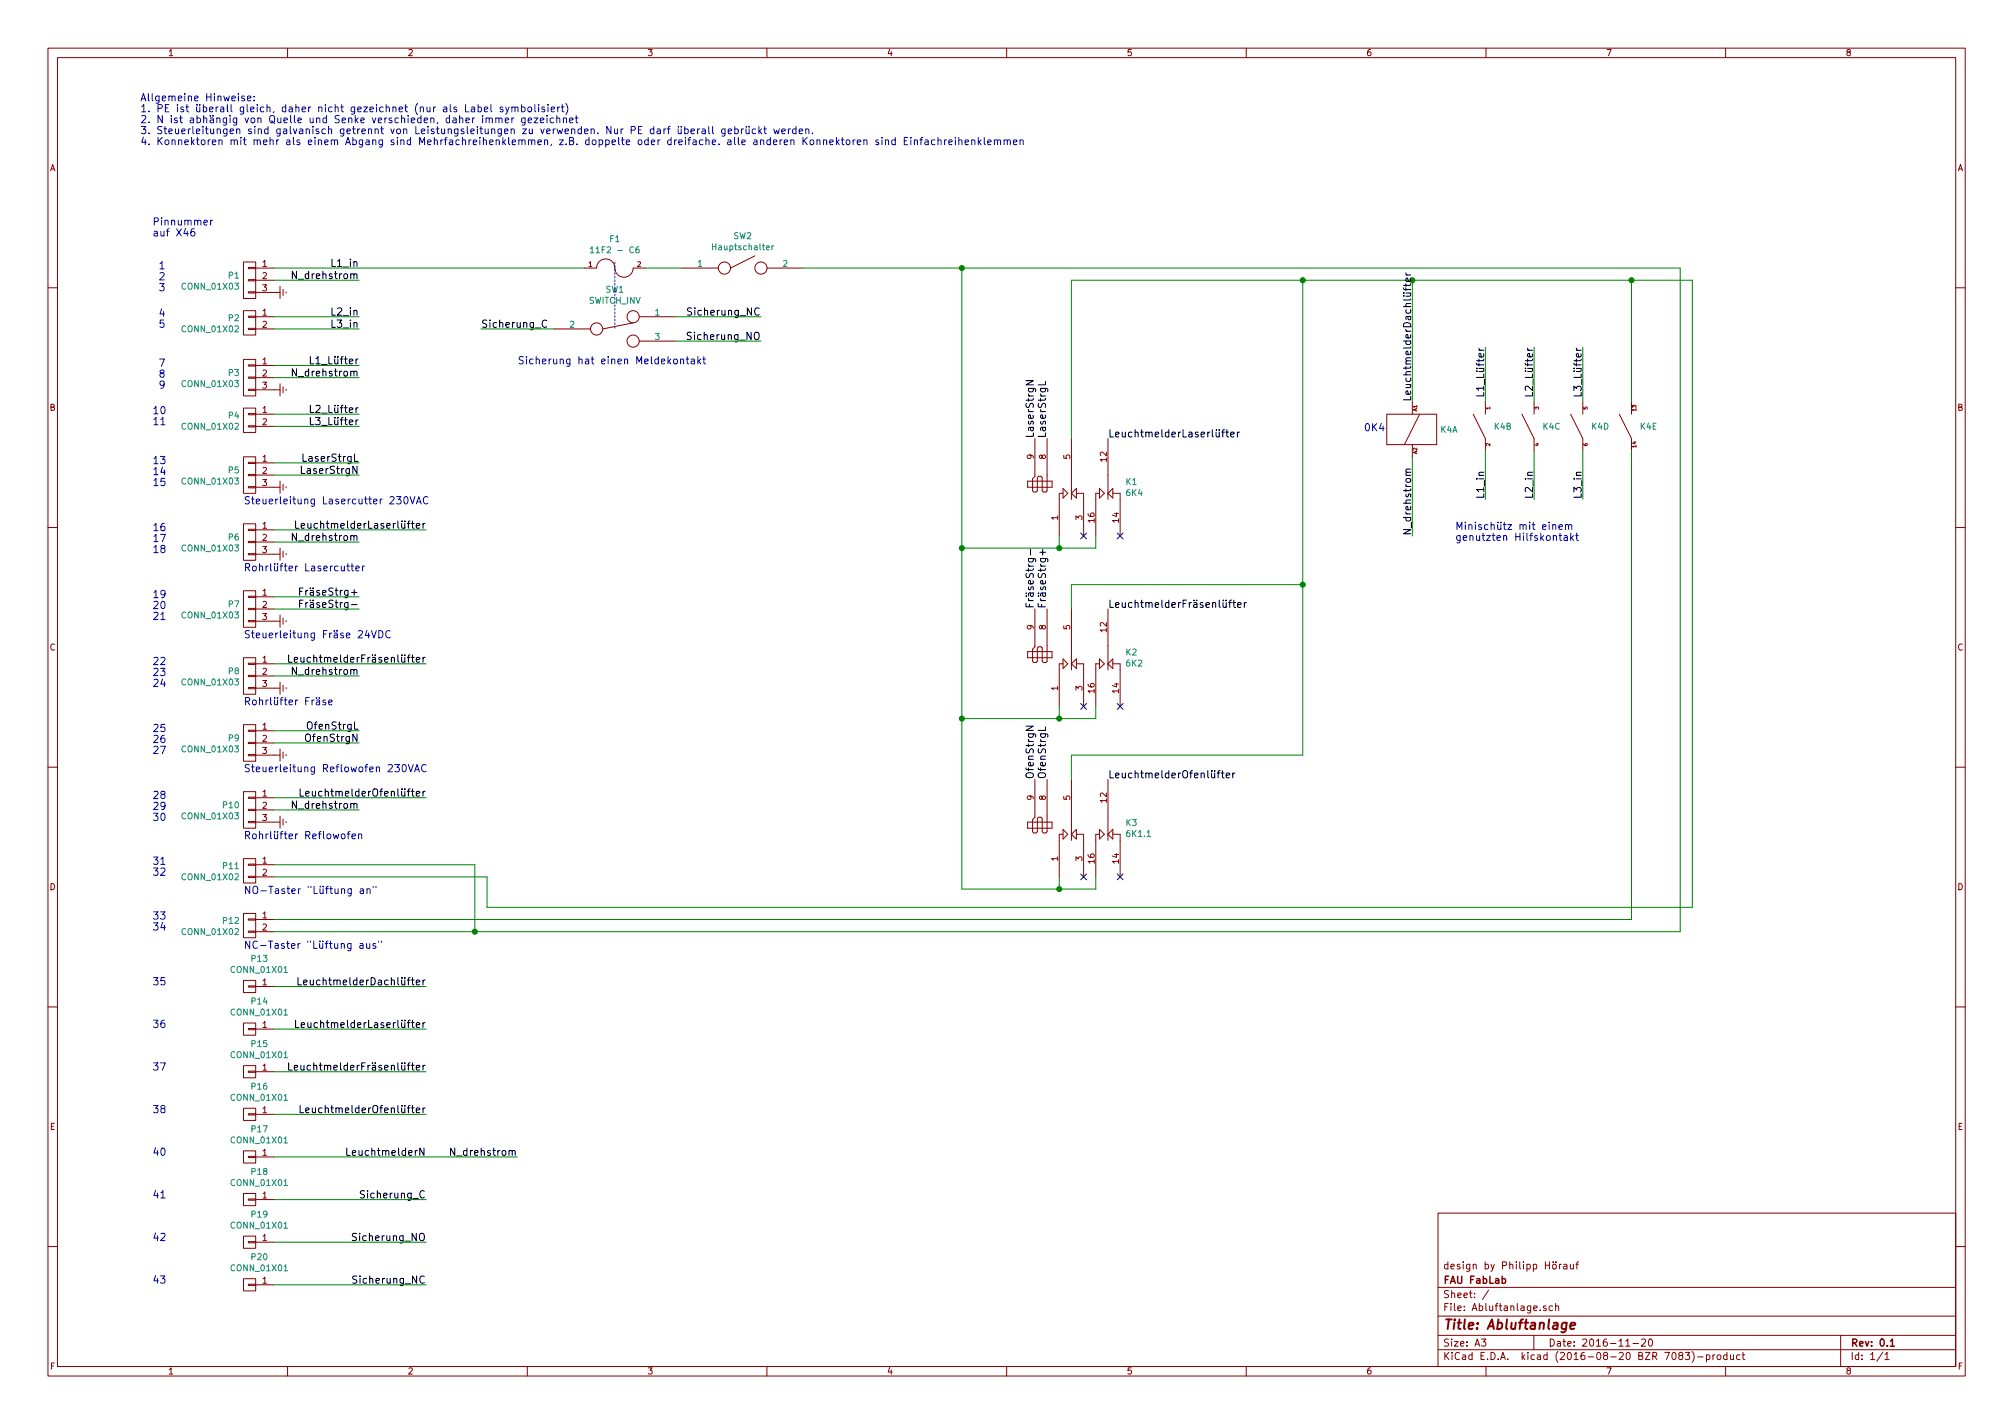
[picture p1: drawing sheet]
EESchema Schematic File Version 2
LIBS:power
LIBS:device
LIBS:transistors
LIBS:conn
LIBS:linear
LIBS:regul
LIBS:74xx
LIBS:cmos4000
LIBS:adc-dac
LIBS:memory
LIBS:xilinx
LIBS:microcontrollers
LIBS:dsp
LIBS:microchip
LIBS:analog_switches
LIBS:motorola
LIBS:texas
LIBS:intel
LIBS:audio
LIBS:interface
LIBS:digital-audio
LIBS:philips
LIBS:display
LIBS:cypress
LIBS:siliconi
LIBS:opto
LIBS:atmel
LIBS:contrib
LIBS:valves
LIBS:relay-many-contacts
LIBS:switch-push
EELAYER 25 0
EELAYER END
$Descr A3 16535 11693
encoding utf-8
Sheet 1 1
Title "Abluftanlage"
Date "2016-11-20"
Rev "0.1"
Comp "FAU FabLab"
Comment1 "design by Philipp Hörauf"
Comment2 ""
Comment3 ""
Comment4 ""
$EndDescr
Text Notes 1150 1200 0    60   ~ 0
Allgemeine Hinweise:\n1. PE ist überall gleich, daher nicht gezeichnet (nur als Label symbolisiert)\n2. N ist abhängig von Quelle und Senke verschieden, daher immer gezeichnet\n3. Steuerleitungen sind galvanisch getrennt von Leistungsleitungen zu verwenden. Nur PE darf überall gebrückt werden.\n4. Konnektoren mit mehr als einem Abgang sind Mehrfachreihenklemmen, z.B. doppelte oder dreifache. alle anderen Konnektoren sind Einfachreihenklemmen
$Comp
L CONN_01X03 P1
U 1 1
P 2050 2300
F 0 "P1" H 2128 2341 50  0000 L CNN
F 1 "CONN_01X03" H 2128 2250 50  0000 L CNN
F 2 "" H 2050 2300 50  0000 C CNN
F 3 "" H 2050 2300 50  0000 C CNN
	1    2050 2300
	-1   0    0    -1  
$EndComp
$Comp
L CONN_01X03 P3
U 1 1
P 2050 3100
F 0 "P3" H 2128 3141 50  0000 L CNN
F 1 "CONN_01X03" H 2128 3050 50  0000 L CNN
F 2 "" H 2050 3100 50  0000 C CNN
F 3 "" H 2050 3100 50  0000 C CNN
	1    2050 3100
	-1   0    0    -1  
$EndComp
$Comp
L CONN_01X02 P2
U 1 1
P 2050 2650
F 0 "P2" H 2128 2691 50  0000 L CNN
F 1 "CONN_01X02" H 2128 2600 50  0000 L CNN
F 2 "" H 2050 2650 50  0000 C CNN
F 3 "" H 2050 2650 50  0000 C CNN
	1    2050 2650
	-1   0    0    -1  
$EndComp
$Comp
L CONN_01X02 P4
U 1 1
P 2050 3450
F 0 "P4" H 2128 3491 50  0000 L CNN
F 1 "CONN_01X02" H 2128 3400 50  0000 L CNN
F 2 "" H 2050 3450 50  0000 C CNN
F 3 "" H 2050 3450 50  0000 C CNN
	1    2050 3450
	-1   0    0    -1  
$EndComp
$Comp
L Earth #PWR1
U 1 1
P 2250 2400
F 0 "#PWR1" H 2250 2150 50  0001 C CNN
F 1 "Earth" H 2250 2250 50  0001 C CNN
F 2 "" H 2250 2400 50  0000 C CNN
F 3 "" H 2250 2400 50  0000 C CNN
	1    2250 2400
	0    -1   -1   0   
$EndComp
$Comp
L Earth #PWR2
U 1 1
P 2250 3200
F 0 "#PWR2" H 2250 2950 50  0001 C CNN
F 1 "Earth" H 2250 3050 50  0001 C CNN
F 2 "" H 2250 3200 50  0000 C CNN
F 3 "" H 2250 3200 50  0000 C CNN
	1    2250 3200
	0    -1   -1   0   
$EndComp
Text Label 2950 2200 2    60   ~ 0
L1_in
Text Label 2950 2300 2    60   ~ 0
N_drehstrom
Text Label 2950 2600 2    60   ~ 0
L2_in
Text Label 2950 2700 2    60   ~ 0
L3_in
Text Label 2950 3100 2    60   ~ 0
N_drehstrom
Text Label 2950 3000 2    60   ~ 0
L1_Lüfter
Text Label 2950 3400 2    60   ~ 0
L2_Lüfter
Text Label 2950 3500 2    60   ~ 0
L3_Lüfter
Wire Wire Line
	2950 3500 2250 3500
Wire Wire Line
	2250 3400 2950 3400
Wire Wire Line
	2250 3100 2950 3100
Wire Wire Line
	2950 3000 2250 3000
Wire Wire Line
	2250 2600 2950 2600
Wire Wire Line
	2950 2700 2250 2700
Wire Wire Line
	2250 2200 4800 2200
Wire Wire Line
	2950 2300 2250 2300
$Comp
L CONN_01X03 P5
U 1 1
P 2050 3900
F 0 "P5" H 2128 3941 50  0000 L CNN
F 1 "CONN_01X03" H 2128 3850 50  0000 L CNN
F 2 "" H 2050 3900 50  0000 C CNN
F 3 "" H 2050 3900 50  0000 C CNN
	1    2050 3900
	-1   0    0    -1  
$EndComp
$Comp
L CONN_01X03 P6
U 1 1
P 2050 4450
F 0 "P6" H 2128 4491 50  0000 L CNN
F 1 "CONN_01X03" H 2128 4400 50  0000 L CNN
F 2 "" H 2050 4450 50  0000 C CNN
F 3 "" H 2050 4450 50  0000 C CNN
	1    2050 4450
	-1   0    0    -1  
$EndComp
$Comp
L CONN_01X03 P7
U 1 1
P 2050 5000
F 0 "P7" H 2128 5041 50  0000 L CNN
F 1 "CONN_01X03" H 2128 4950 50  0000 L CNN
F 2 "" H 2050 5000 50  0000 C CNN
F 3 "" H 2050 5000 50  0000 C CNN
	1    2050 5000
	-1   0    0    -1  
$EndComp
$Comp
L CONN_01X03 P8
U 1 1
P 2050 5550
F 0 "P8" H 2128 5591 50  0000 L CNN
F 1 "CONN_01X03" H 2128 5500 50  0000 L CNN
F 2 "" H 2050 5550 50  0000 C CNN
F 3 "" H 2050 5550 50  0000 C CNN
	1    2050 5550
	-1   0    0    -1  
$EndComp
$Comp
L CONN_01X03 P9
U 1 1
P 2050 6100
F 0 "P9" H 2128 6141 50  0000 L CNN
F 1 "CONN_01X03" H 2128 6050 50  0000 L CNN
F 2 "" H 2050 6100 50  0000 C CNN
F 3 "" H 2050 6100 50  0000 C CNN
	1    2050 6100
	-1   0    0    -1  
$EndComp
$Comp
L CONN_01X03 P10
U 1 1
P 2050 6650
F 0 "P10" H 2128 6691 50  0000 L CNN
F 1 "CONN_01X03" H 2128 6600 50  0000 L CNN
F 2 "" H 2050 6650 50  0000 C CNN
F 3 "" H 2050 6650 50  0000 C CNN
	1    2050 6650
	-1   0    0    -1  
$EndComp
Text Notes 2000 4150 0    60   ~ 0
Steuerleitung Lasercutter 230VAC
Text Notes 2000 4700 0    60   ~ 0
Rohrlüfter Lasercutter
Text Notes 2000 5250 0    60   ~ 0
Steuerleitung Fräse 24VDC
Text Notes 2000 5800 0    60   ~ 0
Rohrlüfter Fräse
Text Notes 2000 6350 0    60   ~ 0
Steuerleitung Reflowofen 230VAC
Text Notes 2000 6900 0    60   ~ 0
Rohrlüfter Reflowofen
$Comp
L Earth #PWR3
U 1 1
P 2250 4000
F 0 "#PWR3" H 2250 3750 50  0001 C CNN
F 1 "Earth" H 2250 3850 50  0001 C CNN
F 2 "" H 2250 4000 50  0000 C CNN
F 3 "" H 2250 4000 50  0000 C CNN
	1    2250 4000
	0    -1   -1   0   
$EndComp
$Comp
L Earth #PWR4
U 1 1
P 2250 4550
F 0 "#PWR4" H 2250 4300 50  0001 C CNN
F 1 "Earth" H 2250 4400 50  0001 C CNN
F 2 "" H 2250 4550 50  0000 C CNN
F 3 "" H 2250 4550 50  0000 C CNN
	1    2250 4550
	0    -1   -1   0   
$EndComp
$Comp
L Earth #PWR5
U 1 1
P 2250 5100
F 0 "#PWR5" H 2250 4850 50  0001 C CNN
F 1 "Earth" H 2250 4950 50  0001 C CNN
F 2 "" H 2250 5100 50  0000 C CNN
F 3 "" H 2250 5100 50  0000 C CNN
	1    2250 5100
	0    -1   -1   0   
$EndComp
$Comp
L Earth #PWR6
U 1 1
P 2250 5650
F 0 "#PWR6" H 2250 5400 50  0001 C CNN
F 1 "Earth" H 2250 5500 50  0001 C CNN
F 2 "" H 2250 5650 50  0000 C CNN
F 3 "" H 2250 5650 50  0000 C CNN
	1    2250 5650
	0    -1   -1   0   
$EndComp
$Comp
L Earth #PWR7
U 1 1
P 2250 6200
F 0 "#PWR7" H 2250 5950 50  0001 C CNN
F 1 "Earth" H 2250 6050 50  0001 C CNN
F 2 "" H 2250 6200 50  0000 C CNN
F 3 "" H 2250 6200 50  0000 C CNN
	1    2250 6200
	0    -1   -1   0   
$EndComp
$Comp
L Earth #PWR8
U 1 1
P 2250 6750
F 0 "#PWR8" H 2250 6500 50  0001 C CNN
F 1 "Earth" H 2250 6600 50  0001 C CNN
F 2 "" H 2250 6750 50  0000 C CNN
F 3 "" H 2250 6750 50  0000 C CNN
	1    2250 6750
	0    -1   -1   0   
$EndComp
Text Label 2950 4450 2    60   ~ 0
N_drehstrom
Wire Wire Line
	2250 4450 2950 4450
Text Label 2950 5550 2    60   ~ 0
N_drehstrom
Wire Wire Line
	2250 5550 2950 5550
Text Label 2950 6650 2    60   ~ 0
N_drehstrom
Wire Wire Line
	2250 6650 2950 6650
$Comp
L CONN_01X02 P11
U 1 1
P 2050 7150
F 0 "P11" H 2128 7191 50  0000 L CNN
F 1 "CONN_01X02" H 2128 7100 50  0000 L CNN
F 2 "" H 2050 7150 50  0000 C CNN
F 3 "" H 2050 7150 50  0000 C CNN
	1    2050 7150
	-1   0    0    -1  
$EndComp
$Comp
L CONN_01X02 P12
U 1 1
P 2050 7600
F 0 "P12" H 2128 7641 50  0000 L CNN
F 1 "CONN_01X02" H 2128 7550 50  0000 L CNN
F 2 "" H 2050 7600 50  0000 C CNN
F 3 "" H 2050 7600 50  0000 C CNN
	1    2050 7600
	-1   0    0    -1  
$EndComp
Text Notes 2000 7350 0    60   ~ 0
NO-Taster "Lüftung an"
Text Notes 2000 7800 0    60   ~ 0
NC-Taster "Lüftung aus"
$Comp
L CONN_01X01 P13
U 1 1
P 2050 8100
F 0 "P13" H 1969 7875 50  0000 C CNN
F 1 "CONN_01X01" H 1969 7966 50  0000 C CNN
F 2 "" H 2050 8100 50  0000 C CNN
F 3 "" H 2050 8100 50  0000 C CNN
	1    2050 8100
	-1   0    0    1   
$EndComp
$Comp
L CONN_01X01 P14
U 1 1
P 2050 8450
F 0 "P14" H 1969 8225 50  0000 C CNN
F 1 "CONN_01X01" H 1969 8316 50  0000 C CNN
F 2 "" H 2050 8450 50  0000 C CNN
F 3 "" H 2050 8450 50  0000 C CNN
	1    2050 8450
	-1   0    0    1   
$EndComp
$Comp
L CONN_01X01 P15
U 1 1
P 2050 8800
F 0 "P15" H 1969 8575 50  0000 C CNN
F 1 "CONN_01X01" H 1969 8666 50  0000 C CNN
F 2 "" H 2050 8800 50  0000 C CNN
F 3 "" H 2050 8800 50  0000 C CNN
	1    2050 8800
	-1   0    0    1   
$EndComp
$Comp
L CONN_01X01 P16
U 1 1
P 2050 9150
F 0 "P16" H 1969 8925 50  0000 C CNN
F 1 "CONN_01X01" H 1969 9016 50  0000 C CNN
F 2 "" H 2050 9150 50  0000 C CNN
F 3 "" H 2050 9150 50  0000 C CNN
	1    2050 9150
	-1   0    0    1   
$EndComp
$Comp
L CONN_01X01 P17
U 1 1
P 2050 9500
F 0 "P17" H 1969 9275 50  0000 C CNN
F 1 "CONN_01X01" H 1969 9366 50  0000 C CNN
F 2 "" H 2050 9500 50  0000 C CNN
F 3 "" H 2050 9500 50  0000 C CNN
	1    2050 9500
	-1   0    0    1   
$EndComp
Text Label 3500 8100 2    60   ~ 0
LeuchtmelderDachlüfter
Text Label 3500 8450 2    60   ~ 0
LeuchtmelderLaserlüfter
Text Label 3500 8800 2    60   ~ 0
LeuchtmelderFräsenlüfter
Text Label 3500 9150 2    60   ~ 0
LeuchtmelderOfenlüfter
Text Label 3500 9500 2    60   ~ 0
LeuchtmelderN
Wire Wire Line
	3500 8100 2250 8100
Wire Wire Line
	2250 8450 3500 8450
Wire Wire Line
	2250 8800 3500 8800
Wire Wire Line
	2250 9150 3500 9150
Wire Wire Line
	2250 9500 4250 9500
$Comp
L RELAY_2RT K1
U 1 1
P 8850 4000
F 0 "K1" V 8804 4391 50  0000 L CNN
F 1 "6K4" V 8895 4391 50  0000 L CNN
F 2 "" H 8850 4000 50  0000 C CNN
F 3 "" H 8850 4000 50  0000 C CNN
	1    8850 4000
	0    1    1    0   
$EndComp
$Comp
L RELAY_2RT K2
U 1 1
P 8850 5400
F 0 "K2" V 8804 5791 50  0000 L CNN
F 1 "6K2" V 8895 5791 50  0000 L CNN
F 2 "" H 8850 5400 50  0000 C CNN
F 3 "" H 8850 5400 50  0000 C CNN
	1    8850 5400
	0    1    1    0   
$EndComp
$Comp
L RELAY_2RT K3
U 1 1
P 8850 6800
F 0 "K3" V 8804 7191 50  0000 L CNN
F 1 "6K1.1" V 8895 7191 50  0000 L CNN
F 2 "" H 8850 6800 50  0000 C CNN
F 3 "" H 8850 6800 50  0000 C CNN
	1    8850 6800
	0    1    1    0   
$EndComp
NoConn ~ 8900 4400
NoConn ~ 9200 4400
NoConn ~ 8900 5800
NoConn ~ 9200 5800
NoConn ~ 8900 7200
NoConn ~ 9200 7200
$Comp
L FUSE F1
U 1 1
P 5050 2200
F 0 "F1" H 5050 2440 50  0000 C CNN
F 1 "11F2 - C6" H 5050 2349 50  0000 C CNN
F 2 "" H 5050 2200 50  0000 C CNN
F 3 "" H 5050 2200 50  0000 C CNN
	1    5050 2200
	1    0    0    -1  
$EndComp
$Comp
L SPST SW2
U 1 1
P 6100 2200
F 0 "SW2" H 6100 2465 50  0000 C CNN
F 1 "Hauptschalter" H 6100 2374 50  0000 C CNN
F 2 "" H 6100 2200 50  0000 C CNN
F 3 "" H 6100 2200 50  0000 C CNN
	1    6100 2200
	1    0    0    -1  
$EndComp
Wire Wire Line
	5600 2200 5300 2200
$Comp
L RELAY-CONTACTOR-3xCLOSE-3xCLOSE-3xOPEN K4
U 1 1
P 11600 3550
F 0 "K4" H 11828 3575 50  0000 L CNN
F 1 "RELAY-CONTACTOR-3xCLOSE-3xCLOSE-3xOPEN" H 11750 3500 50  0001 L CNN
F 2 "" H 11450 3550 50  0000 C CNN
F 3 "" H 11450 3550 50  0000 C CNN
	1    11600 3550
	1    0    0    -1  
$EndComp
$Comp
L RELAY-CONTACTOR-3xCLOSE-3xCLOSE-3xOPEN K4
U 2 1
P 12200 3550
F 0 "K4" H 12266 3600 50  0000 L CNN
F 1 "RELAY-CONTACTOR-3xCLOSE-3xCLOSE-3xOPEN" H 12350 3500 50  0001 L CNN
F 2 "" H 12050 3550 50  0000 C CNN
F 3 "" H 12050 3550 50  0000 C CNN
	2    12200 3550
	1    0    0    -1  
$EndComp
$Comp
L RELAY-CONTACTOR-3xCLOSE-3xCLOSE-3xOPEN K4
U 3 1
P 12600 3550
F 0 "K4" H 12666 3600 50  0000 L CNN
F 1 "RELAY-CONTACTOR-3xCLOSE-3xCLOSE-3xOPEN" H 12750 3500 50  0001 L CNN
F 2 "" H 12450 3550 50  0000 C CNN
F 3 "" H 12450 3550 50  0000 C CNN
	3    12600 3550
	1    0    0    -1  
$EndComp
$Comp
L RELAY-CONTACTOR-3xCLOSE-3xCLOSE-3xOPEN K4
U 4 1
P 13000 3550
F 0 "K4" H 13066 3600 50  0000 L CNN
F 1 "RELAY-CONTACTOR-3xCLOSE-3xCLOSE-3xOPEN" H 13150 3500 50  0001 L CNN
F 2 "" H 12850 3550 50  0000 C CNN
F 3 "" H 12850 3550 50  0000 C CNN
	4    13000 3550
	1    0    0    -1  
$EndComp
$Comp
L RELAY-CONTACTOR-3xCLOSE-3xCLOSE-3xOPEN K4
U 5 1
P 13400 3550
F 0 "K4" H 13466 3600 50  0000 L CNN
F 1 "RELAY-CONTACTOR-3xCLOSE-3xCLOSE-3xOPEN" H 13550 3500 50  0001 L CNN
F 2 "" H 13250 3550 50  0000 C CNN
F 3 "" H 13250 3550 50  0000 C CNN
	5    13400 3550
	1    0    0    -1  
$EndComp
Wire Wire Line
	6600 2200 13800 2200
Wire Wire Line
	7900 2200 7900 7300
Wire Wire Line
	7900 7300 9000 7300
Wire Wire Line
	9000 7300 9000 7200
Wire Wire Line
	8700 7200 8700 7300
Connection ~ 8700 7300
Wire Wire Line
	9000 5900 9000 5800
Wire Wire Line
	7900 5900 9000 5900
Connection ~ 7900 5900
Wire Wire Line
	9000 4500 9000 4400
Wire Wire Line
	7900 4500 9000 4500
Connection ~ 7900 4500
Wire Wire Line
	8700 4400 8700 4500
Connection ~ 8700 4500
Wire Wire Line
	8700 5800 8700 5900
Connection ~ 8700 5900
Text Label 2950 3800 2    60   ~ 0
LaserStrgL
Text Label 2950 3900 2    60   ~ 0
LaserStrgN
Text Label 2950 4900 2    60   ~ 0
FräseStrg+
Text Label 2950 5000 2    60   ~ 0
FräseStrg-
Text Label 2950 6000 2    60   ~ 0
OfenStrgL
Wire Wire Line
	2250 3800 2950 3800
Wire Wire Line
	2950 3900 2250 3900
Wire Wire Line
	2950 5000 2250 5000
Wire Wire Line
	2250 4900 2950 4900
Wire Wire Line
	2950 6000 2250 6000
Wire Wire Line
	2250 6100 2950 6100
Text Label 2950 6100 2    60   ~ 0
OfenStrgN
Text Label 8600 3600 1    60   ~ 0
LaserStrgL
Text Label 8500 3600 1    60   ~ 0
LaserStrgN
Text Label 8600 5000 1    60   ~ 0
FräseStrg+
Text Label 8500 5000 1    60   ~ 0
FräseStrg-
Text Label 8600 6400 1    60   ~ 0
OfenStrgL
Text Label 8500 6400 1    60   ~ 0
OfenStrgN
Text Label 11600 4400 1    60   ~ 0
N_drehstrom
Wire Wire Line
	11600 4400 11600 3750
Wire Wire Line
	8800 3600 8800 2300
Wire Wire Line
	8800 2300 13900 2300
Wire Wire Line
	11600 2300 11600 3300
Wire Wire Line
	8800 5000 8800 4800
Wire Wire Line
	8800 4800 10700 4800
Wire Wire Line
	10700 2300 10700 6200
Connection ~ 10700 2300
Wire Wire Line
	8800 6400 8800 6200
Wire Wire Line
	8800 6200 10700 6200
Connection ~ 10700 4800
Connection ~ 7900 2200
Wire Wire Line
	13800 2200 13800 7650
Wire Wire Line
	13400 3700 13400 7550
Wire Wire Line
	13400 2300 13400 3300
Connection ~ 11600 2300
Wire Wire Line
	13400 7550 2250 7550
Wire Wire Line
	13800 7650 2250 7650
Wire Wire Line
	2250 7100 3900 7100
Wire Wire Line
	3900 7100 3900 7650
Connection ~ 3900 7650
Wire Wire Line
	2250 7200 4000 7200
Wire Wire Line
	4000 7200 4000 7450
Wire Wire Line
	4000 7450 13900 7450
Wire Wire Line
	13900 7450 13900 2300
Connection ~ 13400 2300
Text Label 11600 3300 1    60   ~ 0
LeuchtmelderDachlüfter
Text Label 9100 3600 0    60   ~ 0
LeuchtmelderLaserlüfter
Text Label 9100 5000 0    60   ~ 0
LeuchtmelderFräsenlüfter
Text Label 9100 6400 0    60   ~ 0
LeuchtmelderOfenlüfter
Text Label 4250 9500 2    60   ~ 0
N_drehstrom
Text Label 12200 4100 1    60   ~ 0
L1_in
Text Label 12600 4100 1    60   ~ 0
L2_in
Text Label 13000 4100 1    60   ~ 0
L3_in
Text Label 12200 2850 3    60   ~ 0
L1_Lüfter
Text Label 12600 2850 3    60   ~ 0
L2_Lüfter
Text Label 13000 2850 3    60   ~ 0
L3_Lüfter
Wire Wire Line
	12200 4100 12200 3700
Wire Wire Line
	12600 3700 12600 4100
Wire Wire Line
	13000 3700 13000 4100
Wire Wire Line
	13000 2850 13000 3300
Wire Wire Line
	12600 3300 12600 2850
Wire Wire Line
	12200 2850 12200 3300
$Comp
L SWITCH_INV SW1
U 1 1
P 5050 2700
F 0 "SW1" H 5050 3025 50  0000 C CNN
F 1 "SWITCH_INV" H 5050 2934 50  0000 C CNN
F 2 "" H 5050 2700 50  0000 C CNN
F 3 "" H 5050 2700 50  0000 C CNN
	1    5050 2700
	1    0    0    -1  
$EndComp
Wire Notes Line
	5050 2150 5050 2700
Text Notes 4250 3000 0    60   ~ 0
Sicherung hat einen Meldekontakt
Text Label 3500 4350 2    60   ~ 0
LeuchtmelderLaserlüfter
Text Label 3500 5450 2    60   ~ 0
LeuchtmelderFräsenlüfter
Wire Wire Line
	3500 5450 2250 5450
Wire Wire Line
	2250 4350 3500 4350
Text Label 3500 6550 2    60   ~ 0
LeuchtmelderOfenlüfter
Wire Wire Line
	2250 6550 3500 6550
Text Notes 11950 4450 0    60   ~ 0
Minischütz mit einem\ngenutzten Hilfskontakt
$Comp
L CONN_01X01 P18
U 1 1
P 2050 9850
F 0 "P18" H 1969 9625 50  0000 C CNN
F 1 "CONN_01X01" H 1969 9716 50  0000 C CNN
F 2 "" H 2050 9850 50  0000 C CNN
F 3 "" H 2050 9850 50  0000 C CNN
	1    2050 9850
	-1   0    0    1   
$EndComp
$Comp
L CONN_01X01 P19
U 1 1
P 2050 10200
F 0 "P19" H 1969 9975 50  0000 C CNN
F 1 "CONN_01X01" H 1969 10066 50  0000 C CNN
F 2 "" H 2050 10200 50  0000 C CNN
F 3 "" H 2050 10200 50  0000 C CNN
	1    2050 10200
	-1   0    0    1   
$EndComp
$Comp
L CONN_01X01 P20
U 1 1
P 2050 10550
F 0 "P20" H 1969 10325 50  0000 C CNN
F 1 "CONN_01X01" H 1969 10416 50  0000 C CNN
F 2 "" H 2050 10550 50  0000 C CNN
F 3 "" H 2050 10550 50  0000 C CNN
	1    2050 10550
	-1   0    0    1   
$EndComp
Text Label 3500 9850 2    60   ~ 0
Sicherung_C
Text Label 3500 10200 2    60   ~ 0
Sicherung_NO
Text Label 3500 10550 2    60   ~ 0
Sicherung_NC
Wire Wire Line
	2250 9850 3500 9850
Wire Wire Line
	2250 10200 3500 10200
Wire Wire Line
	2250 10550 3500 10550
Text Label 3950 2700 0    60   ~ 0
Sicherung_C
Text Label 6250 2800 2    60   ~ 0
Sicherung_NO
Text Label 6250 2600 2    60   ~ 0
Sicherung_NC
Wire Wire Line
	3950 2700 4550 2700
Wire Wire Line
	6250 2600 5550 2600
Wire Wire Line
	5550 2800 6250 2800
Text Notes 11200 3550 0    60   ~ 0
0K4
Text Notes 1300 2400 0    60   ~ 0
1\n2\n3
Text Notes 1300 2700 0    60   ~ 0
4\n5
Text Notes 1300 3200 0    60   ~ 0
7\n8\n9
Text Notes 1250 3500 0    60   ~ 0
10\n11
Text Notes 1250 4000 0    60   ~ 0
13\n14\n15
Text Notes 1250 4550 0    60   ~ 0
16\n17\n18
Text Notes 1250 5100 0    60   ~ 0
19\n20\n21
Text Notes 1250 5650 0    60   ~ 0
22\n23\n24
Text Notes 1250 6200 0    60   ~ 0
25\n26\n27
Text Notes 1250 6750 0    60   ~ 0
28\n29\n30
Text Notes 1250 7200 0    60   ~ 0
31\n32
Text Notes 1250 7650 0    60   ~ 0
33\n34
Text Notes 1250 8100 0    60   ~ 0
35
Text Notes 1250 8450 0    60   ~ 0
36
Text Notes 1250 8800 0    60   ~ 0
37
Text Notes 1250 9150 0    60   ~ 0
38
Text Notes 1250 9500 0    60   ~ 0
40
Text Notes 1250 9850 0    60   ~ 0
41
Text Notes 1250 10200 0    60   ~ 0
42
Text Notes 1250 10550 0    60   ~ 0
43
Text Notes 1250 1950 0    60   ~ 0
Pinnummer\nauf X46
$EndSCHEMATC
